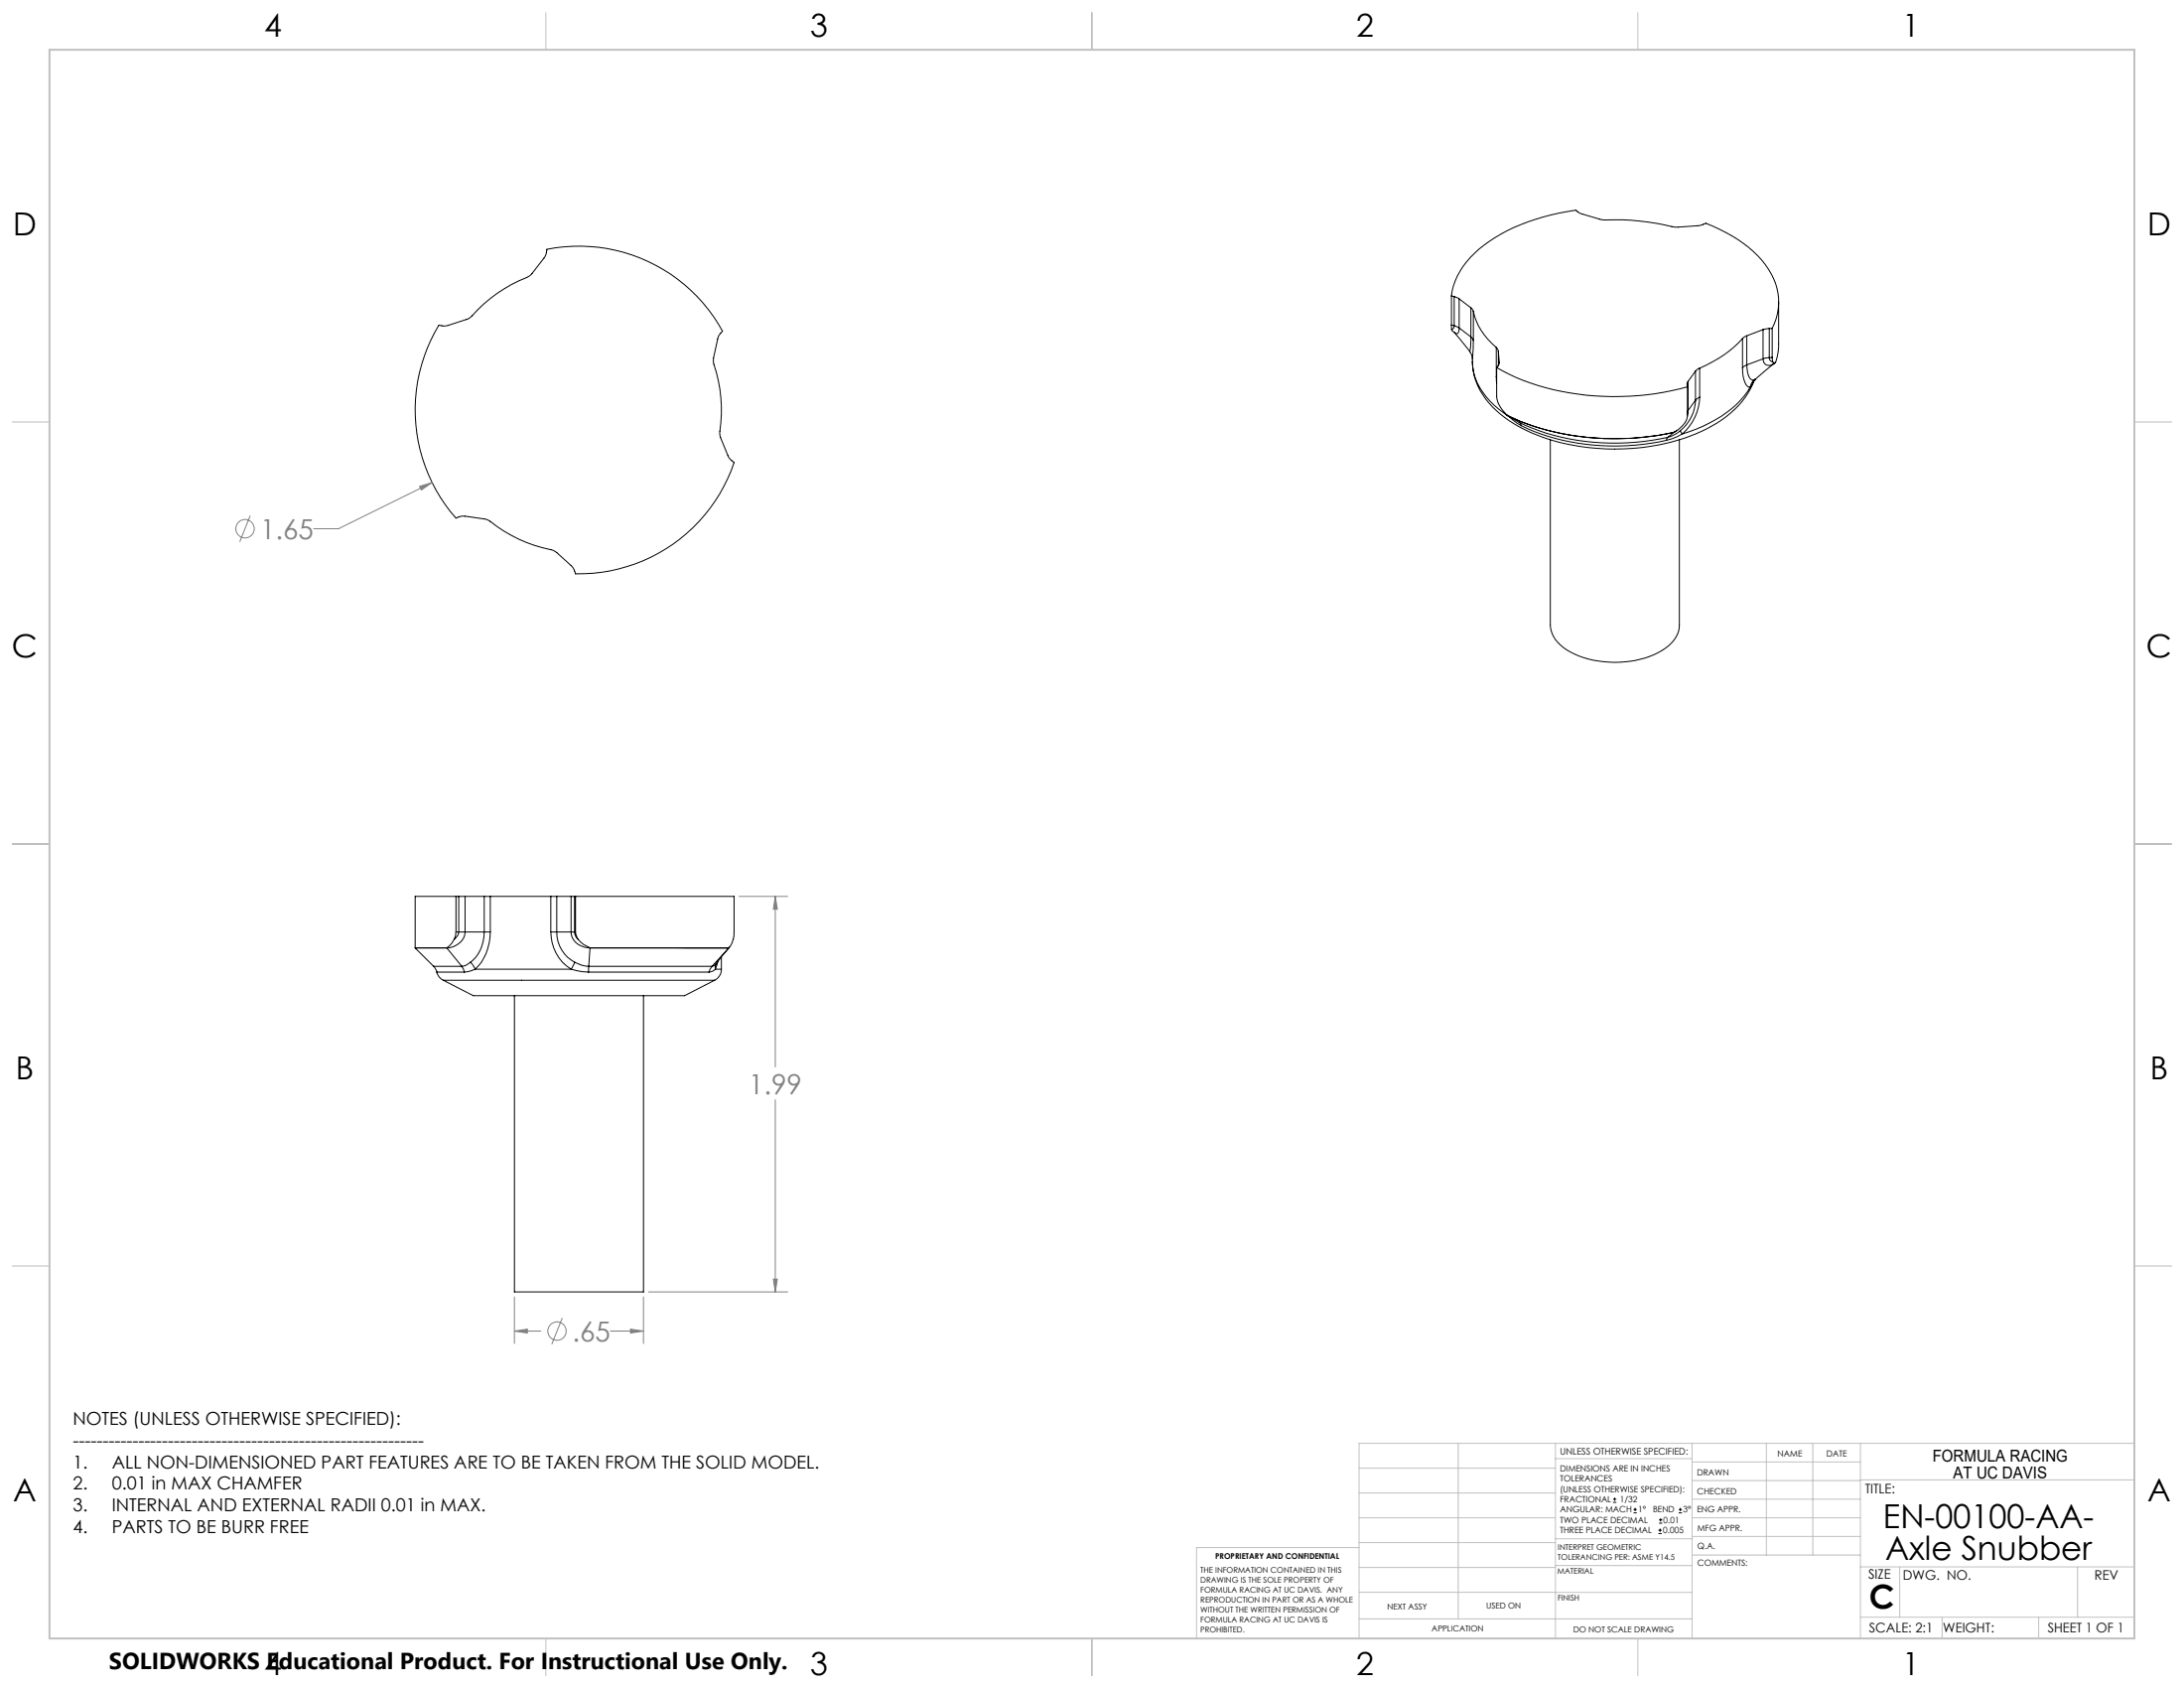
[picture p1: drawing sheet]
<svg xmlns="http://www.w3.org/2000/svg" width="559mm" height="432mm" viewBox="0 0 559 432" stroke-linecap="round" stroke-linejoin="round" font-family="sans-serif">
<g fill="none" stroke="#000" stroke-width=".25">
<path d="M371.4 75.7a19.4 19.4 0 0 1 8.3-13 49.3 49.3 0 0 1 23.6-8.8l1.3 .8 5 1.5a79.4 79.4 0 0 1 19.4 1.9l5.5-.4 1.8-.5a32 32 0 0 1 16.2 11.8 14.6 14.6 0 0 1 .9 15M371.4 75.7l.7 .2M371.4 75.7v7.4M372.1 75.9l1.2 .5M372.1 75.9v7.4M373.3 76.4l3 2.3M373.3 76.4v7.5M376.3 78.7l.7 .9M376.3 78.7v7.5M377 79.6a16.6 16.6 0 0 0 5.8 9.3M377 79.6v7.5M455.1 77.3v10.7a14 14 0 0 1-.8 4.7"/>
<path d="M112.3 83.2l1.2 .2 1-.1 5.7-1.9a40.1 40.1 0 0 1 15.3-10.8l3.9-4.9 .5-1.8a41.4 41.4 0 0 1 44.9 20.9l-.8 1-.3 .7-1.2 5.9a41.3 41.3 0 0 1 1.7 18.7l.1 .7 2.1 5.1 1.3 1.4a41.4 41.4 0 0 1-40.5 28.4l-.3-1-.6-.9-4.6-3.9a40.3 40.3 0 0 1-17-7.9l-6.1-1-1.9 .5a41.7 41.7 0 0 1-4.4-49.3zM371.4 83.1l.7 .2M371.4 83.1v1.2M371.4 84.3l.1 .2M371.5 84.6a13.3 13.3 0 0 1 3.2 3.6l1.4 1.7M372.1 83.3l1.2 .6M372.1 83.3l-.2 .6-.5 .4M373.3 83.9v.6a.73 .73 0 0 1-.7 .9l-.4-.3M373.3 83.9l3 2.3M376.1 89.9l.5 .9 .1 1M376.3 86.2l.7 .9M376.3 86.2l-.2 3.7"/>
<path d="M376.7 92.5a17.9 17.9 0 0 0 8.3 14.3 48 48 0 0 0 27 8.1 51.7 51.7 0 0 0 27.4-6.7 21.6 21.6 0 0 0 9.4-11M376.7 92.5a15.6 15.6 0 0 0 6.7 12.1l2.2 1.6M377 87.1l-.3 5.4M382.8 88.9l.6 .9M382.8 96.3l.1 1.8M382.8 88.9v7.4M382.8 96.3l.1 .2M382.9 94a61.3 61.3 0 0 0 34 7.4l6.6-.7 8.3-1.7M382.9 94v7.5a7.3 7.3 0 0 0 2.7 4.8M383.4 89.8l.2 2.9M383.4 89.8v3.7M383.6 92.7l-.1 .6-.6 .7"/>
<path d="M383.6 92.7v.2M431.8 99v7.4a5.5 5.5 0 0 1-3.4 4.2M431.9 97.6l-.3 .7 .2 .7M431.9 97.6v7.4M433.8 94.9l-1.9 2.7M433.8 94.9v7.5M434.9 94.2l-1.1 .7M434.9 94.2v7.4M445.8 86.6a30.5 30.5 0 0 1-10.9 7.6M445.8 94.1a7 7 0 0 0 1.3 4.7l.7 .2M445.8 86.6v7.5M446.9 85.9l-1.1 .7"/>
<path d="M446.9 93.3l-1.1 .8M446.9 93.3l.1 1a2.73 2.73 0 0 0 1.5 2.9h.3M446.9 85.9v7.4M447.8 99a25.6 25.6 0 0 1-12 10l-5.4 2M448.8 97.2l-.6 .8-.4 1M448.9 97.2l-1.1 1.8M449.1 97l-.3 .2M449.1 97l-.3 .3M449.1 97h.1M451.1 91.8a1.65 1.65 0 0 0 1 1.6 1.65 1.65 0 0 0 1.9-.4M451.1 84.3l-4.2 1.6M451.1 84.3v7.5"/>
<path d="M451.1 91.8l-4.2 1.5M452.7 84l-1.6 .3M452.7 91.5l.3 .8 .6 .3M452.7 84v7.5M452.7 91.5l-1.6 .3M453.4 84h-.7M453.4 91.4l-.7 .1M453.4 91.4l.2 1.2M453.4 84v7.4M453.6 92.6l.4 .3 .3-.2M453.7 93.1l-4.6 3.9M454.1 92.9l-.4 .2"/>
<path d="M454.3 92.7l-.3 .2M385.6 106.3a66.8 66.8 0 0 0 42.8 4.3M385.6 106.3a66.9 66.9 0 0 0 42.8 4.3M385.6 106.3h.1M385.6 106.3l3.1 1.8M385.6 106.3l.4 .2M385.8 106.3l.2 .1M386 106.5h.1M386 106.5l2.1 1.7 1.2 .7M388.7 108.1a59.3 59.3 0 0 0 37.9 3.8M388.7 108.1l.3 .2 .3 .6M389.3 108.9a57.7 57.7 0 0 0 37.1 3.7"/>
<path d="M396.7 112.5v47.4a8.3 8.3 0 0 0 5 6.9 25.5 25.5 0 0 0 23.6-.5 8 8 0 0 0 4.4-6.4v-47.4M426.6 111.9l-.2 .7M428.4 110.6l-1.8 1.3M428.4 110.6h.1M429.2 110.1l-.8 .5M429.9 110.2l-1.6 1-1.7 .7M429.9 110.2l.5 .8M430.4 111l-1.3 .7-2.7 .9M431.9 105l-.1 1M431.9 105l-.1 .3M433.8 102.4a10.4 10.4 0 0 1-3.9 7.8M433.8 102.4l-1.9 2.6"/>
<path d="M434.9 101.6a13 13 0 0 1-4.5 9.4M434.9 101.6l-1.1 .8M116.7 238.4l-.5 1.9M116.7 229.3h-10.5v13.2M116.7 238.4h.7M116.7 229.3h.7M116.7 229.3v9.1M117.4 238.4h1.6M117.4 229.3h1.6M117.4 238.4a2.4 2.4 0 0 1-1.2 1.9M117.4 229.3v9.1M119 238.4a4.5 4.5 0 0 1-4.7 4.1"/>
<path d="M119 238.4h4.9M119 229.3h4.9M119 229.3v9.1M123.9 238.4h1.5M123.9 229.3h1.5M123.9 238.4a9.6 9.6 0 0 1-3.5 7.8M123.9 229.3v9.1M125.4 238.4a12.7 12.7 0 0 1-3.8 9.5M125.4 229.3h15.5M125.4 229.3v9.1M140.9 238.4a11.1 11.1 0 0 0 5.3 9.5M140.9 238.4h1.6"/>
<path d="M140.9 229.3h1.6M140.9 229.3v9.1M142.5 238.4a8.7 8.7 0 0 0 4.6 7.8M142.5 238.4h3.6M142.5 229.3v9.1M142.5 229.3h3.6M146.1 238.4a4.6 4.6 0 0 0 4.9 4.1M146.1 238.4h.9M146.1 229.3h.9M146.1 229.3v9.1M147 238.4l.3 1.1 .6 .8M147 238.4h.2"/>
<path d="M147 229.3h.2M147 229.3v9.1M147.2 238.4l.7 1.9M147.2 229.3h40.6v9.1a6 6 0 0 1-1.3 4.1M147.2 229.3v9.1M106.2 242.5l4.7 4.7M106.2 242.5h8.1M106.3 242.5h8M110.9 247.2l.9 1.5M110.9 247.2h7.2M111.8 248.7a3.1 3.1 0 0 0 1.6 2.1M111.8 248.7h7"/>
<path d="M113.4 250.8l7.7 3.9h54.1l7.6-3.9M113.4 250.8h69.4M114.3 242.5l3.8 4.7M114.3 242.5h.1M116.2 240.3l-.6 .9-1.3 1.3M118.1 247.2l.7 1.5M120.4 246.2l.5 .6 .7 1.1M120.4 246.2l-1.2 .7-1.1 .3M121.6 247.9h24.6M121.6 247.9l-1.9 .7-.9 .1M131.6 254.7v75.8h33v-75.8M146.2 247.9l2.9 .7 1.5 .1"/>
<path d="M147.1 246.2l1.7 .7 1.8 .3M147.1 246.2l-.9 1.7M147.9 240.3l1.4 1.3 1.7 .9M150.6 248.7h30.8M150.6 247.2h31.6M150.6 247.2v1.5M151 242.5h35.5M151 242.5l-.4 4.7M151 242.5h.1M182.2 247.2l-.8 1.5M183 247.9l-.4 .4-1.2 .4M183 247.9h1.6"/>
<path d="M183.2 246.5l-.3 .4-.7 .3M183.2 246.5l-.2 1.4M183.7 246l-.7 1.9M184.6 247.9a3.1 3.1 0 0 1-1.8 2.9M184.6 244.8v3.1M186.5 242.5l-3.3 4M186.5 242.5l-4.3 4.7M186.5 242.5h.1M186.7 242.3l-.1 .1M412.7 384.3h.9M412.7 383.5h.9M413.1 383.1v.8"/>
<path d="M418 387h.8M418 386.2h.8M418.4 385.7v.9M424.3 392.3h.9M424.3 391.4h.9M424.5 389.6h.8M424.5 388.8h.8M424.7 391v.9M424.9 388.4v.8M429.5 387h.9M429.5 386.2h.9M429.9 385.7v.9"/>
</g>
<g fill="none" stroke="#808080" stroke-width=".25">
<path d="M64 131.9l-2.7 6.7M107.4 124.4l3.2-1-2.8 1.9zM110.6 123.4l-24 11.9h-6.3M189.1 229.3h12.4M198.4 229.3l.5 3.3h-1zM198.4 229.3v43.6M198.4 281.3v49.2M131.6 331.8v11.9M143.9 337.1l-2.7 6.8M164.6 331.8v11.9M165.9 330.5h35.6M197.9 327.2h1l-.5 3.3z"/>
<path d="M131.6 340.5l3.3-.5v1zM131.6 340.5h6.8M156.2 340.5h8.4M161.3 340l3.3 .5-3.3 .5z"/>
<circle cx="62.7" cy="135.3" r="2.36"/>
<circle cx="142.5" cy="340.5" r="2.35"/>
</g>
<g fill="none" stroke="#c0c0c0" stroke-width=".25">
<path d="M139.7 3.2v9.5M279.4 3.2v9.5M419.1 3.2v9.5M3.1 107.9h9.6M546.1 107.9h9.5M3.1 215.9h9.6M546.1 215.9h9.5M3.1 323.8h9.6M546.1 323.8h9.5M347.7 375.6h50.3M373.1 369.2v44.9M398 369.2v49.9"/>
<path d="M398 373.1h34.9M432.9 369.2v49.9M432.9 378.7h43.1M432.9 374h43.1M451.9 369.2v28.6M463.8 369.2v28.6M476 369.2v49.9M476 378.6h70.1M546.1 369.2h-198.4v49.9M347.7 394.6h50.3M347.7 388.3h50.3M347.7 381.9h50.3"/>
<path d="M347.7 395.9h-41.6v23.2M398 393.6h35M432.9 383.5h43.1M432.9 388.3h43.1M432.9 393h43.1M433 397.8h43M139.7 419.1v9.6M279.4 419.1v9.6M347.7 414.1h85.2M347.7 401h50.3M347.7 407.3h50.3M398 407.4h34.9"/>
<path d="M398 400.5h35M419.1 419.1v9.6M476 413.7h70.1M476 400.8h70.1M486.1 400.8v12.9M496.9 413.7v5.4M521.6 413.7v5.4M531.6 400.8v12.9"/>
</g>
<path d="M12.7 12.7h533.4v406.4h-533.4z" fill="none" stroke="#c0c0c0" stroke-width=".5"/>
<path d="M198.4 229.3l.5 3.3h-1zM197.9 327.2h1l-.5 3.3zM131.6 340.5l3.3-.5v1zM161.3 340l3.3 .5-3.3 .5zM107.4 124.4l.4 .9 2.8-1.9z" fill="#808080"/>
<g font-size="8.5">
<text x="481.8" y="390.8">EN-00100-AA-</text>
<text x="482.4" y="399">Axle Snubber</text>
<text x="478.3" y="411.4">C</text>
</g>
<g font-size="8.1">
<text x="67.6" y="9.3">4</text>
<text x="207.3" y="9.3">3</text>
<text x="347" y="9.3">2</text>
<text x="486.7" y="9.3">1</text>
<text x="3.3" y="60.1">D</text>
<text x="549.4" y="60.1">D</text>
<text x="3" y="168">C</text>
<text x="549.1" y="168">C</text>
<text x="4" y="276">B</text>
<text x="550.1" y="276">B</text>
<text x="3.3" y="383.9">A</text>
<text x="549.4" y="383.9">A</text>
<text x="67.6" y="428.4">4</text>
<text x="207.3" y="428.4">3</text>
<text x="347" y="428.4">2</text>
<text x="486.7" y="428.4">1</text>
</g>
<g font-size="7.1" fill="#808080">
<text x="66.6" y="137.9">1.65</text>
<text x="191.6" y="279.8">1.99</text>
<text x="146.4" y="343.2">.65</text>
</g>
<text font-size="5.9" x="27.9" y="427">SOLIDWORKS Educational Product. For Instructional Use Only.</text>
<g font-size="4.6">
<text x="18.6" y="364.4">NOTES (UNLESS OTHERWISE SPECIFIED):</text>
<text x="18.6" y="370">-----------------------------------------------------------</text>
<text x="18.6" y="375.5">1.</text>
<text x="28.7" y="375.5">ALL NON-DIMENSIONED PART FEATURES ARE TO BE TAKEN FROM THE SOLID MODEL.</text>
<text x="18.6" y="381.1">2.</text>
<text x="28.7" y="381.1">0.01 in MAX CHAMFER</text>
<text x="18.6" y="386.7">3.</text>
<text x="28.7" y="386.7">INTERNAL AND EXTERNAL RADII 0.01 in MAX.</text>
<text x="18.6" y="392.3">4.</text>
<text x="28.7" y="392.3">PARTS TO BE BURR FREE</text>
</g>
<g font-size="4.2">
<text x="494.5" y="374">FORMULA RACING</text>
<text x="499.8" y="378.2">AT UC DAVIS</text>
</g>
<g font-size="3.4">
<text x="477.2" y="381.9">TITLE:</text>
<text x="478.1" y="404">SIZE</text>
<text x="486.9" y="404">DWG. NO.</text>
<text x="535.9" y="404.1">REV</text>
<text x="478.2" y="417.6">SCALE: 2:1</text>
<text x="497.1" y="417.7">WEIGHT:</text>
<text x="523.9" y="417.6">SHEET 1 OF 1</text>
</g>
<text font-size="2.4" x="399.2" y="372.1">UNLESS OTHERWISE SPECIFIED:</text>
<g font-size="2.2">
<text x="399.2" y="376.4">DIMENSIONS ARE IN INCHES</text>
<text x="434.2" y="377.3">DRAWN</text>
<text x="454.8" y="372.5">NAME</text>
<text x="467.3" y="372.6">DATE</text>
<text x="399.2" y="379">TOLERANCES</text>
<text x="399.2" y="381.7">(UNLESS OTHERWISE SPECIFIED):</text>
<text x="434.3" y="382.2">CHECKED</text>
<text x="399.2" y="389.6">TWO PLACE DECIMAL</text>
<text x="399.2" y="384.3">FRACTIONAL</text>
<text x="399.2" y="387">ANGULAR: MACH</text>
<text x="414.5" y="384.3">1/32</text>
<text x="419.1" y="387">1°</text>
<text x="422.9" y="387">BEND</text>
<text x="425.6" y="389.6">0.01</text>
<text x="430.6" y="387">3°</text>
<text x="434.2" y="386.9">ENG APPR.</text>
<text x="399.2" y="392.3">THREE PLACE DECIMAL</text>
<text x="425.5" y="392.3">0.005</text>
<text x="434.3" y="391.6">MFG APPR.</text>
<text x="434.3" y="396.3">Q.A.</text>
<text x="434.3" y="400.5">COMMENTS:</text>
</g>
<g font-size="2.1">
<text x="354.9" y="411.6">NEXT ASSY</text>
<text x="380.3" y="411.6">USED ON</text>
<text x="366.3" y="417.4">APPLICATION</text>
<text x="402.5" y="417.5">DO NOT SCALE DRAWING</text>
</g>
<g font-size="2">
<text x="310.9" y="398.8">PROPRIETARY AND CONFIDENTIAL</text>
<text x="398.6" y="396.5">INTERPRET GEOMETRIC</text>
<text x="398.6" y="399">TOLERANCING PER: ASME Y14.5</text>
<text x="307.2" y="402.4">THE INFORMATION CONTAINED IN THIS</text>
<text x="307.2" y="404.9">DRAWING IS THE SOLE PROPERTY OF</text>
<text x="307.2" y="407.5">FORMULA RACING AT UC DAVIS. ANY</text>
<text x="398.5" y="402.6">MATERIAL</text>
<text x="307.2" y="410">REPRODUCTION IN PART OR AS A WHOLE</text>
<text x="307.2" y="412.5">WITHOUT THE WRITTEN PERMISSION OF</text>
<text x="398.5" y="409.4">FINISH</text>
<text x="307.2" y="415">FORMULA RACING AT UC DAVIS IS</text>
<text x="307.2" y="417.6">PROHIBITED.</text>
</g>
</svg>
